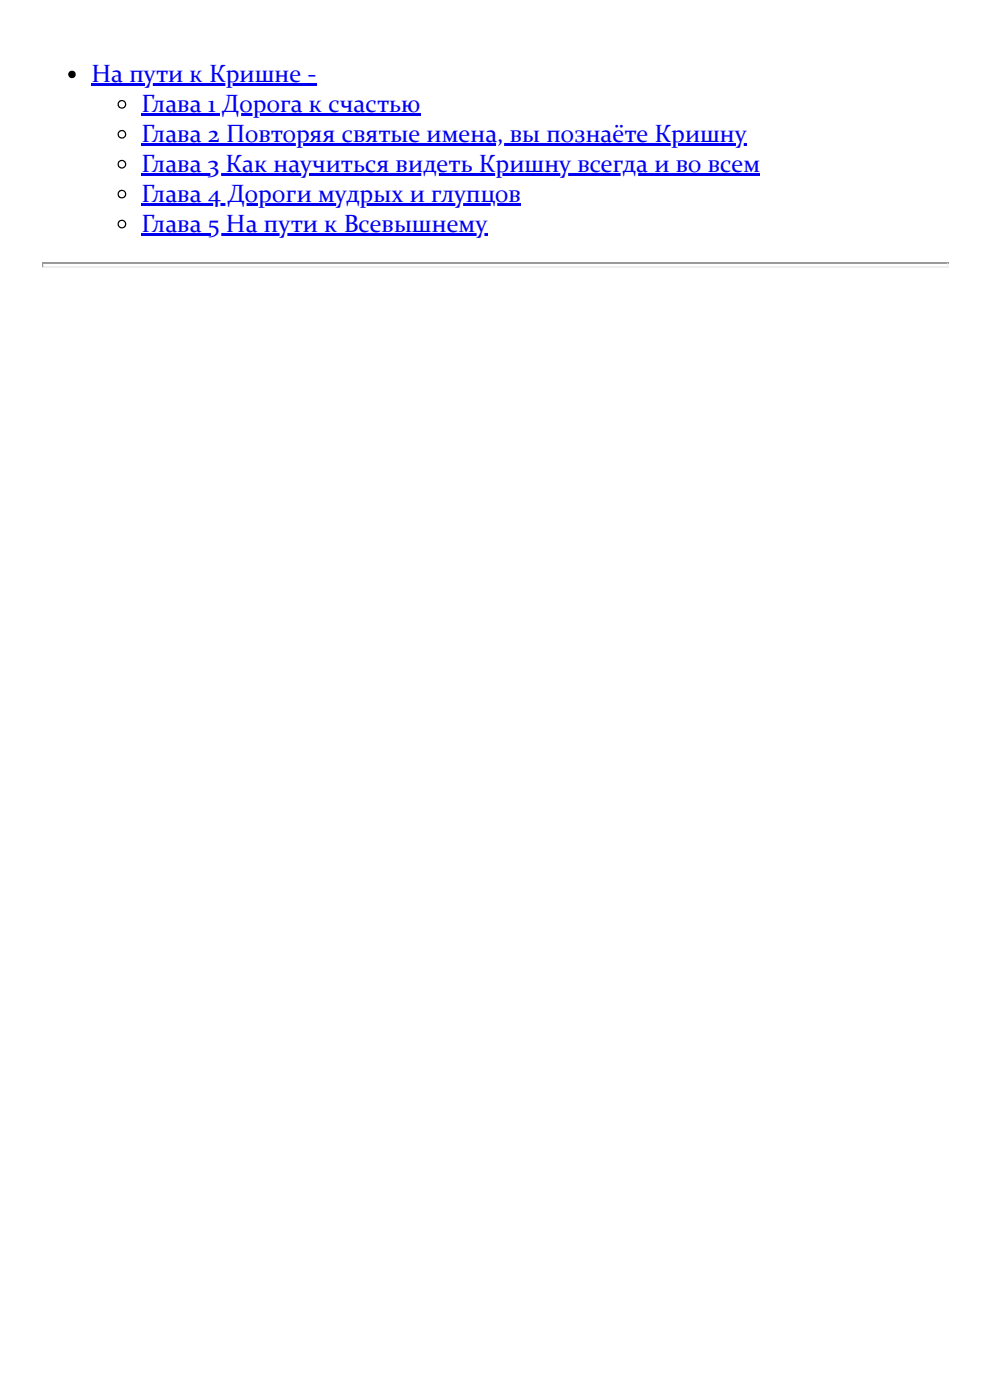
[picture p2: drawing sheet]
<svg xmlns="http://www.w3.org/2000/svg" width="210mm" height="297mm" viewBox="0 0 210 297" stroke-linecap="round" stroke-linejoin="round" font-family="sans-serif">
<path d="M8.9 55.9h192.1" fill="none" stroke="#9a9a9a" stroke-width=".26"/>
<path d="M8.9 56.7h192.1" fill="none" stroke="#eee" stroke-width=".26"/>
<path d="M201 55.7v1.1h-.3v-.8z" fill="#eee"/>
<path d="M8.9 55.7h.3v.8l-.3 .3z" fill="#9a9a9a"/>
<circle cx="15.3" cy="15.8" r=".79" fill="#000"/>
<path d="M19.4 17.6h47.7v.6h-47.7z" fill="#00e"/>
<circle cx="25.8" cy="22.1" r=".79" fill="none" stroke="#000" stroke-width=".26"/>
<path d="M30 24h59.2v.5h-59.2z" fill="#00e"/>
<circle cx="25.8" cy="28.5" r=".79" fill="none" stroke="#000" stroke-width=".26"/>
<path d="M30 30.3h128.4v.6h-128.4z" fill="#00e"/>
<circle cx="25.8" cy="34.8" r=".79" fill="none" stroke="#000" stroke-width=".26"/>
<path d="M30 36.7h131.2v.5h-131.2z" fill="#00e"/>
<circle cx="25.8" cy="41.2" r=".79" fill="none" stroke="#000" stroke-width=".26"/>
<path d="M30 43h80.5v.6h-80.5z" fill="#00e"/>
<circle cx="25.8" cy="47.5" r=".79" fill="none" stroke="#000" stroke-width=".26"/>
<path d="M30 49.4h73.4v.5h-73.4z" fill="#00e"/>
<g font-size="5.3" fill="#00e">
<text x="19.4" y="17.4">На пути к Кришне -</text>
<text x="30" y="23.7">Глава 1 Дорога к счастью</text>
<text x="30" y="30.1">Глава 2 Повторяя святые имена, вы познаёте Кришну</text>
<text x="30" y="36.4">Глава 3 Как научиться видеть Кришну всегда и во всем</text>
<text x="30" y="42.8">Глава 4 Дороги мудрых и глупцов</text>
<text x="30" y="49.1">Глава 5 На пути к Всевышнему</text>
</g>
</svg>
